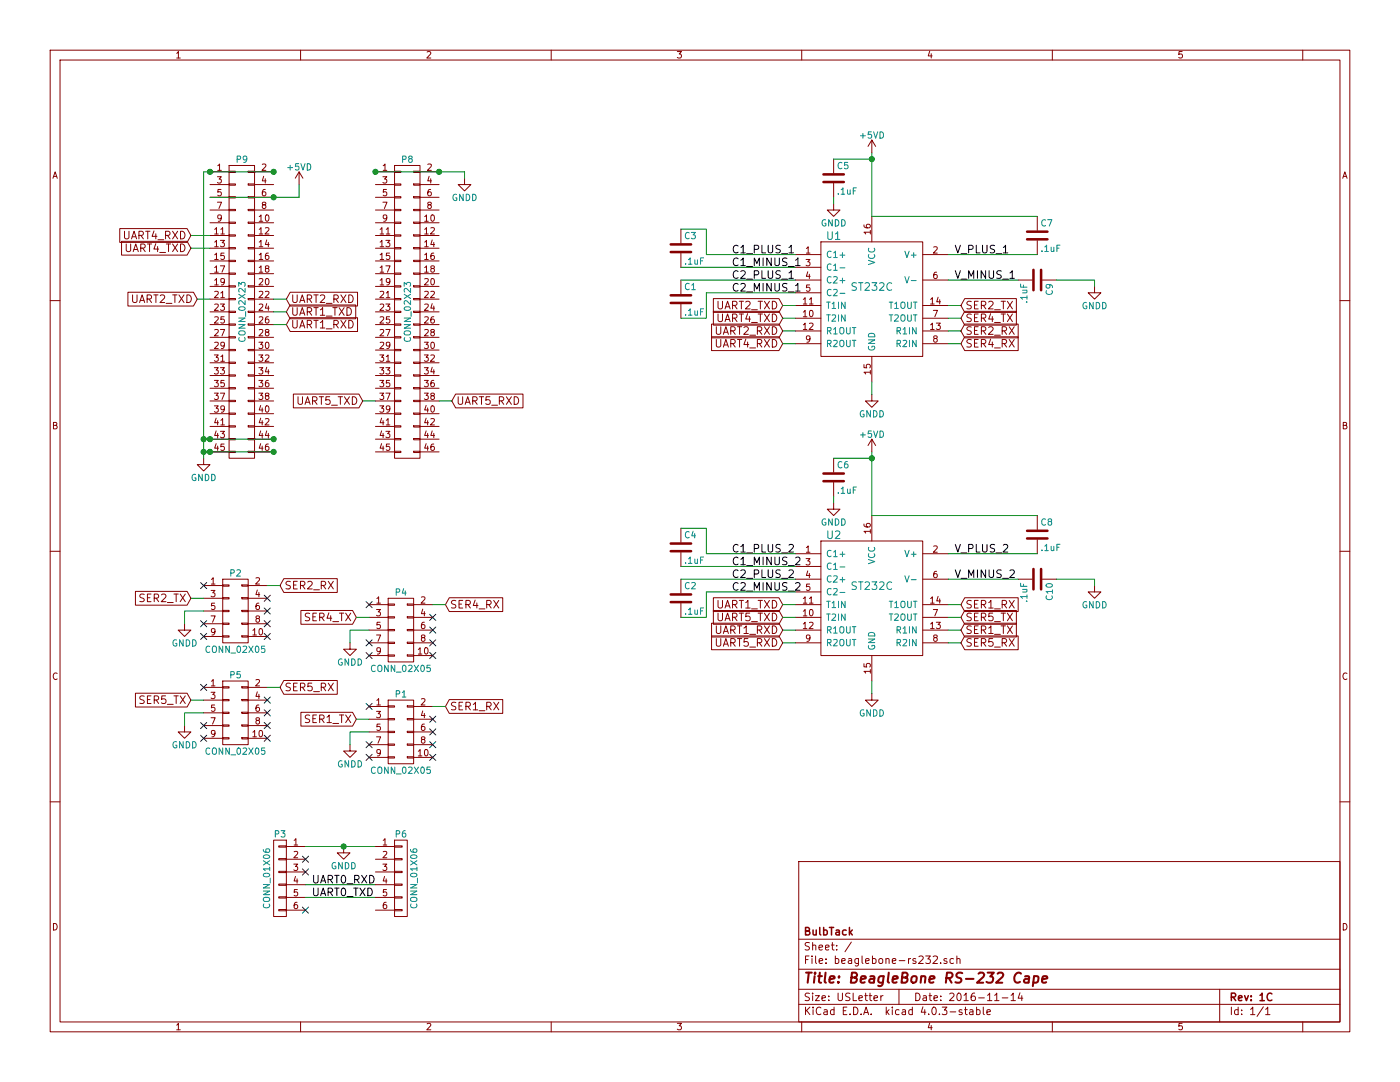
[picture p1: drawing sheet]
EESchema Schematic File Version 2
LIBS:power
LIBS:device
LIBS:transistors
LIBS:conn
LIBS:linear
LIBS:regul
LIBS:74xx
LIBS:cmos4000
LIBS:adc-dac
LIBS:memory
LIBS:xilinx
LIBS:microcontrollers
LIBS:dsp
LIBS:microchip
LIBS:analog_switches
LIBS:motorola
LIBS:texas
LIBS:intel
LIBS:audio
LIBS:interface
LIBS:digital-audio
LIBS:philips
LIBS:display
LIBS:cypress
LIBS:siliconi
LIBS:opto
LIBS:atmel
LIBS:contrib
LIBS:valves
LIBS:beaglebone-rs232
LIBS:beaglebone-rs232-cache
EELAYER 25 0
EELAYER END
$Descr USLetter 11000 8500
encoding utf-8
Sheet 1 1
Title "BeagleBone RS-232 Cape"
Date "2016-11-14"
Rev "1C"
Comp "BulbTack"
Comment1 ""
Comment2 ""
Comment3 ""
Comment4 ""
$EndDescr
$Comp
L CONN_02X23 P9
U 1 1
P 1900 2450
F 0 "P9" H 1900 3650 50  0000 C CNN
F 1 "CONN_02X23" V 1900 2450 50  0000 C CNN
F 2 "Pin_Headers:Pin_Header_Straight_2x23" H 1900 1600 50  0001 C CNN
F 3 "" H 1900 1600 50  0000 C CNN
	1    1900 2450
	1    0    0    -1  
$EndComp
$Comp
L CONN_02X23 P8
U 1 1
P 3200 2450
F 0 "P8" H 3200 3650 50  0000 C CNN
F 1 "CONN_02X23" V 3200 2450 50  0000 C CNN
F 2 "Pin_Headers:Pin_Header_Straight_2x23" H 3200 1600 50  0001 C CNN
F 3 "" H 3200 1600 50  0000 C CNN
	1    3200 2450
	1    0    0    -1  
$EndComp
Wire Wire Line
	1650 1550 2350 1550
Wire Wire Line
	2950 1350 3650 1350
Wire Wire Line
	1600 3550 2150 3550
Wire Wire Line
	1600 3450 2150 3450
$Comp
L GNDD #PWR01
U 1 1
P 1600 3600
F 0 "#PWR01" H 1600 3350 50  0001 C CNN
F 1 "GNDD" H 1600 3450 50  0000 C CNN
F 2 "" H 1600 3600 50  0000 C CNN
F 3 "" H 1600 3600 50  0000 C CNN
	1    1600 3600
	1    0    0    -1  
$EndComp
$Comp
L GNDD #PWR02
U 1 1
P 3650 1400
F 0 "#PWR02" H 3650 1150 50  0001 C CNN
F 1 "GNDD" H 3650 1250 50  0000 C CNN
F 2 "" H 3650 1400 50  0000 C CNN
F 3 "" H 3650 1400 50  0000 C CNN
	1    3650 1400
	1    0    0    -1  
$EndComp
Wire Wire Line
	3650 1350 3650 1400
Connection ~ 3450 1350
Wire Wire Line
	1600 1350 1600 3600
Connection ~ 1650 3550
Connection ~ 1600 3550
Connection ~ 1650 3450
Wire Wire Line
	1600 1350 2150 1350
Connection ~ 1600 3450
Connection ~ 1650 1350
$Comp
L +5VD #PWR03
U 1 1
P 2350 1450
F 0 "#PWR03" H 2350 1300 50  0001 C CNN
F 1 "+5VD" H 2350 1590 50  0000 C CNN
F 2 "" H 2350 1450 50  0000 C CNN
F 3 "" H 2350 1450 50  0000 C CNN
	1    2350 1450
	1    0    0    -1  
$EndComp
Wire Wire Line
	2350 1550 2350 1450
Connection ~ 2150 1550
Connection ~ 2950 1350
Connection ~ 2150 3450
Connection ~ 2150 3550
Connection ~ 2150 1350
Text GLabel 1500 1850 0    60   Input ~ 0
UART4_RXD
Text GLabel 1500 1950 0    60   Input ~ 0
UART4_TXD
Text GLabel 1550 2350 0    60   Input ~ 0
UART2_TXD
Text GLabel 2850 3150 0    60   Input ~ 0
UART5_TXD
Text GLabel 2250 2350 2    60   Input ~ 0
UART2_RXD
Text GLabel 2250 2450 2    60   Input ~ 0
UART1_TXD
Text GLabel 2250 2550 2    60   Input ~ 0
UART1_RXD
Text GLabel 3550 3150 2    60   Input ~ 0
UART5_RXD
Wire Wire Line
	3550 3150 3450 3150
Wire Wire Line
	2950 3150 2850 3150
Wire Wire Line
	2250 2550 2150 2550
Wire Wire Line
	2150 2450 2250 2450
Wire Wire Line
	2250 2350 2150 2350
Wire Wire Line
	1650 2350 1550 2350
Wire Wire Line
	1500 1950 1650 1950
Wire Wire Line
	1650 1850 1500 1850
$Comp
L ST232C U1
U 1 1
P 6850 2350
F 0 "U1" H 6550 2850 60  0000 C CNN
F 1 "ST232C" H 6850 2450 60  0000 C CNN
F 2 "Housings_SSOP:TSSOP-16_4.4x5mm_Pitch0.65mm" H 6850 2350 60  0001 C CNN
F 3 "" H 6850 2350 60  0001 C CNN
	1    6850 2350
	1    0    0    -1  
$EndComp
$Comp
L C C3
U 1 1
P 5350 1950
F 0 "C3" H 5375 2050 50  0000 L CNN
F 1 ".1uF" H 5375 1850 50  0000 L CNN
F 2 "Capacitors_SMD:C_0402" H 5388 1800 50  0001 C CNN
F 3 "" H 5350 1950 50  0000 C CNN
	1    5350 1950
	1    0    0    -1  
$EndComp
$Comp
L GNDD #PWR04
U 1 1
P 6850 3100
F 0 "#PWR04" H 6850 2850 50  0001 C CNN
F 1 "GNDD" H 6850 2950 50  0000 C CNN
F 2 "" H 6850 3100 50  0000 C CNN
F 3 "" H 6850 3100 50  0000 C CNN
	1    6850 3100
	1    0    0    -1  
$EndComp
$Comp
L GNDD #PWR05
U 1 1
P 6550 1600
F 0 "#PWR05" H 6550 1350 50  0001 C CNN
F 1 "GNDD" H 6550 1450 50  0000 C CNN
F 2 "" H 6550 1600 50  0000 C CNN
F 3 "" H 6550 1600 50  0000 C CNN
	1    6550 1600
	1    0    0    -1  
$EndComp
$Comp
L GNDD #PWR06
U 1 1
P 8600 2250
F 0 "#PWR06" H 8600 2000 50  0001 C CNN
F 1 "GNDD" H 8600 2100 50  0000 C CNN
F 2 "" H 8600 2250 50  0000 C CNN
F 3 "" H 8600 2250 50  0000 C CNN
	1    8600 2250
	1    0    0    -1  
$EndComp
$Comp
L C C1
U 1 1
P 5350 2350
F 0 "C1" H 5375 2450 50  0000 L CNN
F 1 ".1uF" H 5375 2250 50  0000 L CNN
F 2 "Capacitors_SMD:C_0402" H 5388 2200 50  0001 C CNN
F 3 "" H 5350 2350 50  0000 C CNN
	1    5350 2350
	1    0    0    -1  
$EndComp
Wire Wire Line
	6850 3000 6850 3100
Wire Wire Line
	6250 2300 5550 2300
Wire Wire Line
	5350 2200 6250 2200
Wire Wire Line
	6250 2100 5350 2100
Wire Wire Line
	5350 1800 5550 1800
Wire Wire Line
	5550 1800 5550 2000
Wire Wire Line
	5550 2000 6250 2000
$Comp
L C C9
U 1 1
P 8150 2200
F 0 "C9" H 8175 2300 50  0000 L CNN
F 1 ".1uF" H 8175 2100 50  0000 L CNN
F 2 "Capacitors_SMD:C_0402" H 8188 2050 50  0001 C CNN
F 3 "" H 8150 2200 50  0000 C CNN
	1    8150 2200
	0    1    1    0   
$EndComp
$Comp
L C C7
U 1 1
P 8150 1850
F 0 "C7" H 8175 1950 50  0000 L CNN
F 1 ".1uF" H 8175 1750 50  0000 L CNN
F 2 "Capacitors_SMD:C_0402" H 8188 1700 50  0001 C CNN
F 3 "" H 8150 1850 50  0000 C CNN
	1    8150 1850
	1    0    0    -1  
$EndComp
$Comp
L C C5
U 1 1
P 6550 1400
F 0 "C5" H 6575 1500 50  0000 L CNN
F 1 ".1uF" H 6575 1300 50  0000 L CNN
F 2 "Capacitors_SMD:C_0402" H 6588 1250 50  0001 C CNN
F 3 "" H 6550 1400 50  0000 C CNN
	1    6550 1400
	1    0    0    -1  
$EndComp
Wire Wire Line
	6850 1200 6850 1700
Wire Wire Line
	6850 1250 6550 1250
Wire Wire Line
	6550 1550 6550 1600
Wire Wire Line
	6850 1700 8150 1700
Wire Wire Line
	7450 2000 8150 2000
Wire Wire Line
	7450 2200 8000 2200
Wire Wire Line
	8300 2200 8600 2200
Wire Wire Line
	8600 2200 8600 2250
$Comp
L ST232C U2
U 1 1
P 6850 4700
F 0 "U2" H 6550 5200 60  0000 C CNN
F 1 "ST232C" H 6850 4800 60  0000 C CNN
F 2 "Housings_SSOP:TSSOP-16_4.4x5mm_Pitch0.65mm" H 6850 4700 60  0001 C CNN
F 3 "" H 6850 4700 60  0001 C CNN
	1    6850 4700
	1    0    0    -1  
$EndComp
$Comp
L C C4
U 1 1
P 5350 4300
F 0 "C4" H 5375 4400 50  0000 L CNN
F 1 ".1uF" H 5375 4200 50  0000 L CNN
F 2 "Capacitors_SMD:C_0402" H 5388 4150 50  0001 C CNN
F 3 "" H 5350 4300 50  0000 C CNN
	1    5350 4300
	1    0    0    -1  
$EndComp
$Comp
L GNDD #PWR07
U 1 1
P 6850 5450
F 0 "#PWR07" H 6850 5200 50  0001 C CNN
F 1 "GNDD" H 6850 5300 50  0000 C CNN
F 2 "" H 6850 5450 50  0000 C CNN
F 3 "" H 6850 5450 50  0000 C CNN
	1    6850 5450
	1    0    0    -1  
$EndComp
$Comp
L GNDD #PWR08
U 1 1
P 6550 3950
F 0 "#PWR08" H 6550 3700 50  0001 C CNN
F 1 "GNDD" H 6550 3800 50  0000 C CNN
F 2 "" H 6550 3950 50  0000 C CNN
F 3 "" H 6550 3950 50  0000 C CNN
	1    6550 3950
	1    0    0    -1  
$EndComp
$Comp
L GNDD #PWR09
U 1 1
P 8600 4600
F 0 "#PWR09" H 8600 4350 50  0001 C CNN
F 1 "GNDD" H 8600 4450 50  0000 C CNN
F 2 "" H 8600 4600 50  0000 C CNN
F 3 "" H 8600 4600 50  0000 C CNN
	1    8600 4600
	1    0    0    -1  
$EndComp
$Comp
L C C2
U 1 1
P 5350 4700
F 0 "C2" H 5375 4800 50  0000 L CNN
F 1 ".1uF" H 5375 4600 50  0000 L CNN
F 2 "Capacitors_SMD:C_0402" H 5388 4550 50  0001 C CNN
F 3 "" H 5350 4700 50  0000 C CNN
	1    5350 4700
	1    0    0    -1  
$EndComp
Wire Wire Line
	6850 5350 6850 5450
Wire Wire Line
	6250 4650 5550 4650
Wire Wire Line
	5350 4550 6250 4550
Wire Wire Line
	6250 4450 5350 4450
Wire Wire Line
	5350 4150 5550 4150
Wire Wire Line
	5550 4150 5550 4350
Wire Wire Line
	5550 4350 6250 4350
$Comp
L C C10
U 1 1
P 8150 4550
F 0 "C10" H 8175 4650 50  0000 L CNN
F 1 ".1uF" H 8175 4450 50  0000 L CNN
F 2 "Capacitors_SMD:C_0402" H 8188 4400 50  0001 C CNN
F 3 "" H 8150 4550 50  0000 C CNN
	1    8150 4550
	0    1    1    0   
$EndComp
$Comp
L C C8
U 1 1
P 8150 4200
F 0 "C8" H 8175 4300 50  0000 L CNN
F 1 ".1uF" H 8175 4100 50  0000 L CNN
F 2 "Capacitors_SMD:C_0402" H 8188 4050 50  0001 C CNN
F 3 "" H 8150 4200 50  0000 C CNN
	1    8150 4200
	1    0    0    -1  
$EndComp
$Comp
L C C6
U 1 1
P 6550 3750
F 0 "C6" H 6575 3850 50  0000 L CNN
F 1 ".1uF" H 6575 3650 50  0000 L CNN
F 2 "Capacitors_SMD:C_0402" H 6588 3600 50  0001 C CNN
F 3 "" H 6550 3750 50  0000 C CNN
	1    6550 3750
	1    0    0    -1  
$EndComp
Wire Wire Line
	6850 3550 6850 4050
Wire Wire Line
	6850 3600 6550 3600
Wire Wire Line
	6550 3900 6550 3950
Wire Wire Line
	6850 4050 8150 4050
Wire Wire Line
	7450 4350 8150 4350
Wire Wire Line
	7450 4550 8000 4550
Wire Wire Line
	8300 4550 8600 4550
Wire Wire Line
	8600 4550 8600 4600
Text GLabel 6150 4750 0    60   Input ~ 0
UART1_TXD
Text GLabel 6150 4950 0    60   Input ~ 0
UART1_RXD
Text GLabel 6150 2500 0    60   Input ~ 0
UART4_TXD
Text GLabel 6150 2700 0    60   Input ~ 0
UART4_RXD
Text GLabel 6150 2400 0    60   Input ~ 0
UART2_TXD
Text GLabel 6150 4850 0    60   Input ~ 0
UART5_TXD
Text GLabel 6150 2600 0    60   Input ~ 0
UART2_RXD
Text GLabel 6150 5050 0    60   Input ~ 0
UART5_RXD
Wire Wire Line
	6150 4750 6250 4750
Wire Wire Line
	6250 4850 6150 4850
Wire Wire Line
	6150 4950 6250 4950
Wire Wire Line
	6250 5050 6150 5050
Wire Wire Line
	6150 2400 6250 2400
Wire Wire Line
	6150 2500 6250 2500
Wire Wire Line
	6150 2600 6250 2600
Wire Wire Line
	6250 2700 6150 2700
$Comp
L CONN_02X05 P5
U 1 1
P 1850 5600
F 0 "P5" H 1850 5900 50  0000 C CNN
F 1 "CONN_02X05" H 1850 5300 50  0000 C CNN
F 2 "Pin_Headers:Pin_Header_Angled_2x05" H 1850 4400 50  0001 C CNN
F 3 "" H 1850 4400 50  0000 C CNN
	1    1850 5600
	1    0    0    -1  
$EndComp
$Comp
L GNDD #PWR010
U 1 1
P 1450 5700
F 0 "#PWR010" H 1450 5450 50  0001 C CNN
F 1 "GNDD" H 1450 5550 50  0000 C CNN
F 2 "" H 1450 5700 50  0000 C CNN
F 3 "" H 1450 5700 50  0000 C CNN
	1    1450 5700
	1    0    0    -1  
$EndComp
Wire Wire Line
	1600 5600 1450 5600
Wire Wire Line
	1450 5600 1450 5700
NoConn ~ 2100 5800
NoConn ~ 1600 5400
NoConn ~ 2100 5500
NoConn ~ 2100 5600
NoConn ~ 2100 5700
NoConn ~ 1600 5700
NoConn ~ 1600 5800
$Comp
L CONN_02X05 P1
U 1 1
P 3150 5750
F 0 "P1" H 3150 6050 50  0000 C CNN
F 1 "CONN_02X05" H 3150 5450 50  0000 C CNN
F 2 "Pin_Headers:Pin_Header_Angled_2x05" H 3150 4550 50  0001 C CNN
F 3 "" H 3150 4550 50  0000 C CNN
	1    3150 5750
	1    0    0    -1  
$EndComp
$Comp
L GNDD #PWR011
U 1 1
P 2750 5850
F 0 "#PWR011" H 2750 5600 50  0001 C CNN
F 1 "GNDD" H 2750 5700 50  0000 C CNN
F 2 "" H 2750 5850 50  0000 C CNN
F 3 "" H 2750 5850 50  0000 C CNN
	1    2750 5850
	1    0    0    -1  
$EndComp
Wire Wire Line
	2900 5750 2750 5750
Wire Wire Line
	2750 5750 2750 5850
NoConn ~ 3400 5950
NoConn ~ 2900 5550
NoConn ~ 3400 5650
NoConn ~ 3400 5750
NoConn ~ 3400 5850
NoConn ~ 2900 5850
NoConn ~ 2900 5950
$Comp
L CONN_02X05 P2
U 1 1
P 1850 4800
F 0 "P2" H 1850 5100 50  0000 C CNN
F 1 "CONN_02X05" H 1850 4500 50  0000 C CNN
F 2 "Pin_Headers:Pin_Header_Angled_2x05" H 1850 3600 50  0001 C CNN
F 3 "" H 1850 3600 50  0000 C CNN
	1    1850 4800
	1    0    0    -1  
$EndComp
$Comp
L GNDD #PWR012
U 1 1
P 1450 4900
F 0 "#PWR012" H 1450 4650 50  0001 C CNN
F 1 "GNDD" H 1450 4750 50  0000 C CNN
F 2 "" H 1450 4900 50  0000 C CNN
F 3 "" H 1450 4900 50  0000 C CNN
	1    1450 4900
	1    0    0    -1  
$EndComp
Wire Wire Line
	1600 4800 1450 4800
Wire Wire Line
	1450 4800 1450 4900
NoConn ~ 2100 5000
NoConn ~ 1600 4600
NoConn ~ 2100 4700
NoConn ~ 2100 4800
NoConn ~ 2100 4900
NoConn ~ 1600 4900
NoConn ~ 1600 5000
$Comp
L CONN_02X05 P4
U 1 1
P 3150 4950
F 0 "P4" H 3150 5250 50  0000 C CNN
F 1 "CONN_02X05" H 3150 4650 50  0000 C CNN
F 2 "Pin_Headers:Pin_Header_Angled_2x05" H 3150 3750 50  0001 C CNN
F 3 "" H 3150 3750 50  0000 C CNN
	1    3150 4950
	1    0    0    -1  
$EndComp
$Comp
L GNDD #PWR013
U 1 1
P 2750 5050
F 0 "#PWR013" H 2750 4800 50  0001 C CNN
F 1 "GNDD" H 2750 4900 50  0000 C CNN
F 2 "" H 2750 5050 50  0000 C CNN
F 3 "" H 2750 5050 50  0000 C CNN
	1    2750 5050
	1    0    0    -1  
$EndComp
Wire Wire Line
	2900 4950 2750 4950
Wire Wire Line
	2750 4950 2750 5050
NoConn ~ 3400 5150
NoConn ~ 2900 4750
NoConn ~ 3400 4850
NoConn ~ 3400 4950
NoConn ~ 3400 5050
NoConn ~ 2900 5050
NoConn ~ 2900 5150
Text GLabel 2800 5650 0    60   Input ~ 0
SER1_TX
Text GLabel 2800 4850 0    60   Input ~ 0
SER4_TX
Text GLabel 1500 4700 0    60   Input ~ 0
SER2_TX
Text GLabel 1500 5500 0    60   Input ~ 0
SER5_TX
Text GLabel 3500 5550 2    60   Input ~ 0
SER1_RX
Text GLabel 3500 4750 2    60   Input ~ 0
SER4_RX
Text GLabel 2200 5400 2    60   Input ~ 0
SER5_RX
Text GLabel 2200 4600 2    60   Input ~ 0
SER2_RX
Wire Wire Line
	2200 4600 2100 4600
Wire Wire Line
	1600 4700 1500 4700
Wire Wire Line
	1500 5500 1600 5500
Wire Wire Line
	2100 5400 2200 5400
Wire Wire Line
	2800 5650 2900 5650
Wire Wire Line
	3400 5550 3500 5550
Wire Wire Line
	2800 4850 2900 4850
Wire Wire Line
	3400 4750 3500 4750
Wire Wire Line
	7550 2400 7450 2400
Text GLabel 7550 4950 2    60   Input ~ 0
SER1_TX
Text GLabel 7550 2500 2    60   Input ~ 0
SER4_TX
Text GLabel 7550 4750 2    60   Input ~ 0
SER1_RX
Text GLabel 7550 2700 2    60   Input ~ 0
SER4_RX
Text GLabel 7550 2400 2    60   Input ~ 0
SER2_TX
Text GLabel 7550 4850 2    60   Input ~ 0
SER5_TX
Text GLabel 7550 2600 2    60   Input ~ 0
SER2_RX
Text GLabel 7550 5050 2    60   Input ~ 0
SER5_RX
Wire Wire Line
	7550 5050 7450 5050
Wire Wire Line
	7450 4950 7550 4950
Wire Wire Line
	7550 4850 7450 4850
Wire Wire Line
	7450 4750 7550 4750
Wire Wire Line
	7450 2500 7550 2500
Wire Wire Line
	7550 2600 7450 2600
Wire Wire Line
	7450 2700 7550 2700
$Comp
L CONN_01X06 P3
U 1 1
P 2200 6900
F 0 "P3" H 2200 7250 50  0000 C CNN
F 1 "CONN_01X06" V 2300 6900 50  0000 C CNN
F 2 "Pin_Headers:Pin_Header_Straight_1x06" H 2200 6900 50  0001 C CNN
F 3 "" H 2200 6900 50  0000 C CNN
	1    2200 6900
	-1   0    0    -1  
$EndComp
Wire Wire Line
	2400 6650 2950 6650
Wire Wire Line
	2400 6950 2950 6950
Wire Wire Line
	2950 7050 2400 7050
NoConn ~ 2400 7150
NoConn ~ 2400 6750
NoConn ~ 2400 6850
$Comp
L +5VD #PWR014
U 1 1
P 6850 3550
F 0 "#PWR014" H 6850 3400 50  0001 C CNN
F 1 "+5VD" H 6850 3690 50  0000 C CNN
F 2 "" H 6850 3550 50  0000 C CNN
F 3 "" H 6850 3550 50  0000 C CNN
	1    6850 3550
	1    0    0    -1  
$EndComp
$Comp
L +5VD #PWR015
U 1 1
P 6850 1200
F 0 "#PWR015" H 6850 1050 50  0001 C CNN
F 1 "+5VD" H 6850 1340 50  0000 C CNN
F 2 "" H 6850 1200 50  0000 C CNN
F 3 "" H 6850 1200 50  0000 C CNN
	1    6850 1200
	1    0    0    -1  
$EndComp
Connection ~ 6850 1250
Connection ~ 6850 3600
$Comp
L GNDD #PWR016
U 1 1
P 2700 6650
F 0 "#PWR016" H 2700 6400 50  0001 C CNN
F 1 "GNDD" H 2700 6500 50  0000 C CNN
F 2 "" H 2700 6650 50  0000 C CNN
F 3 "" H 2700 6650 50  0000 C CNN
	1    2700 6650
	1    0    0    -1  
$EndComp
Text Label 7500 4550 0    60   ~ 0
V_MINUS_2
Text Label 5750 4550 0    60   ~ 0
C2_PLUS_2
Text Label 5750 4650 0    60   ~ 0
C2_MINUS_2
Text Label 7500 4350 0    60   ~ 0
V_PLUS_2
Wire Wire Line
	5550 4650 5550 4850
Wire Wire Line
	5550 4850 5350 4850
Text Label 5750 4450 0    60   ~ 0
C1_MINUS_2
Text Label 5750 4350 0    60   ~ 0
C1_PLUS_2
Wire Wire Line
	5550 2300 5550 2500
Wire Wire Line
	5550 2500 5350 2500
Text Label 5750 2300 0    60   ~ 0
C2_MINUS_1
Text Label 5750 2200 0    60   ~ 0
C2_PLUS_1
Text Label 5750 2100 0    60   ~ 0
C1_MINUS_1
Text Label 5750 2000 0    60   ~ 0
C1_PLUS_1
Text Label 7500 2200 0    60   ~ 0
V_MINUS_1
Text Label 7500 2000 0    60   ~ 0
V_PLUS_1
Text Label 2450 6950 0    60   ~ 0
UART0_RXD
Text Label 2450 7050 0    60   ~ 0
UART0_TXD
$Comp
L CONN_01X06 P6
U 1 1
P 3150 6900
F 0 "P6" H 3150 7250 50  0000 C CNN
F 1 "CONN_01X06" V 3250 6900 50  0000 C CNN
F 2 "beaglebone-rs232:Pin_Header_Angled_1x06_SMT" H 3150 6900 50  0001 C CNN
F 3 "" H 3150 6900 50  0000 C CNN
	1    3150 6900
	1    0    0    -1  
$EndComp
Connection ~ 2700 6650
$EndSCHEMATC
